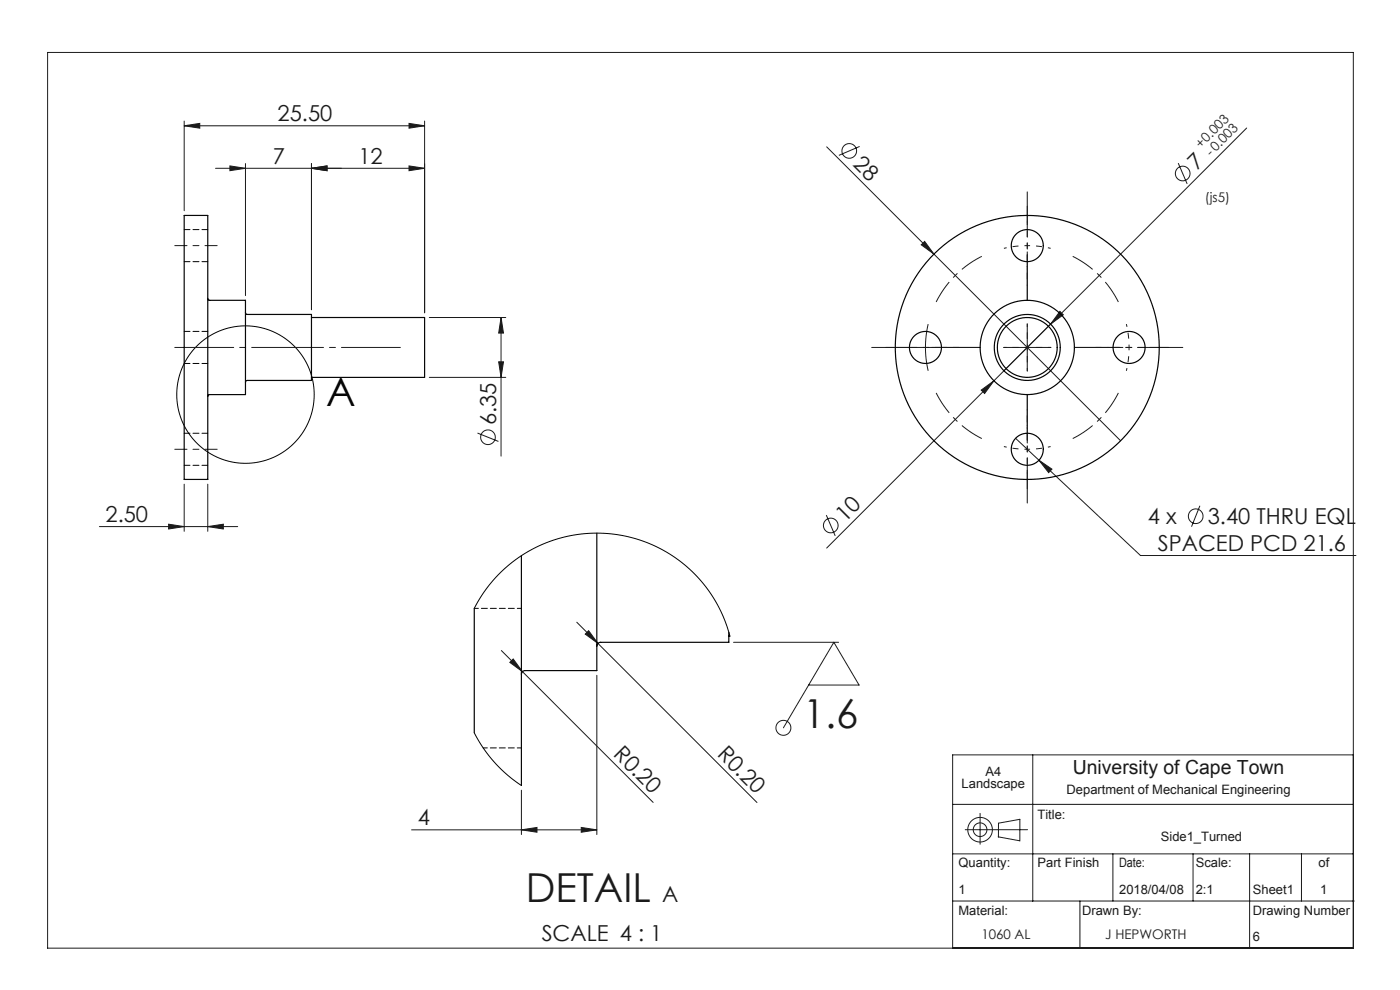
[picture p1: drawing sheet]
<svg xmlns="http://www.w3.org/2000/svg" width="297mm" height="210mm" viewBox="0 0 297 210" stroke-linecap="round" stroke-linejoin="round" font-family="sans-serif">
<g fill="none" stroke="#191924" stroke-width=".21">
<path d="M10.1 11.1h277v190h-277zM39.1 26.7l3.3-.5v1zM39.1 25.7v19M39.1 26.7h51M45.7 35.7h44.4M48.8 35.2l3.3 .5-3.3 .5zM52.1 34.7v28M66.1 35.7l3.3-.5v1zM66.1 34.7v31M86.8 35.2l3.3 .5-3.3 .5zM86.8 26.2l3.3 .5-3.3 .5zM90.1 25.7v40.7"/>
<path d="M175.4 31.1l22.7 22.8M182.4 31.1l-4.4 1.9M250 34.6l1.8 4.4M264.5 27.2l-53.6 53.6M195.4 51.9l.8-.7 1.9 2.7zM198.1 53.9l39.6 39.6M91.1 67.4h16.2M105.8 76.7h1l-.5 3.4zM106.3 67.4v29.4M106.3 67.4l.5 3.3h-1zM191.3 73.7h10M196.9 68.7a21.6 21.6 0 0 0 0 10"/>
<path d="M212.9 73.7h10M217.9 68.7v10M224.9 66.1l.7 .7-2.7 2zM91.1 80.1h16.2M101.3 91.9l4.4 1.7M208.2 82.7l2.7-1.9-2 2.7zM210.9 80.8l-35.5 35.5M215.4 93l5 4.6M220.4 97.6l2.8 1.9-.7 .8zM220.4 97.6l21.5 20.2h45.8M21.1 111.7h29.3M35.8 111.2l3.3 .5-3.3 .5z"/>
<path d="M39.1 102.7v10M44.1 111.7l3.3-.5v1zM44.1 102.7v10M175.3 109.3l1.9 4.4M254.6 107.3l-1.8 4.4M106.4 138l4.4 4.5M122.4 132l4.4 4.5M124.2 134.5l.7-.7 1.9 2.7zM126.8 136.5l33.8 33.7M155.6 136.2h22.3M108.2 140.5l.7-.7 1.9 2.7zM110.8 142.5l27.8 27.7"/>
<path d="M126.6 143.2v33.8M171.5 145.3h10.7l-5.3-9.1-10.7 18.2M87.3 176h39.3M110.6 176l3.3-.5v1zM110.6 167.6v9.4M123.3 175.5l3.3 .5-3.3 .5zM202.1 170.6h85M204.8 176h13.2M207.9 172.5v6.6M211.8 177.5l4.5 .8M211.8 177.5v-2.9l4.6-.8v4.6M219.1 160.1v31"/>
<path d="M287.1 160.1h-85v41M202.1 191.1h85.2M202.1 181.1h85M229.1 191.1v10M236.1 181.1v10M253.1 181.1v10M265.1 181.1v20M276.1 181.1v10"/>
<circle cx="180.2" cy="32" r="1.56"/>
<circle cx="250.9" cy="36.8" r="1.56"/>
<circle cx="103.5" cy="92.7" r="1.56"/>
<circle cx="176.2" cy="111.5" r="1.56"/>
<circle cx="253.7" cy="109.5" r="1.56"/>
<circle cx="166.2" cy="154.4" r="1.59"/>
<circle cx="207.9" cy="176" r="1.45"/>
<circle cx="207.9" cy="176" r="2.61"/>
</g>
<circle cx="52.1" cy="83.7" r="14.6" fill="none" stroke="#000" stroke-width=".21"/>
<path d="M217.9 52.1l-2.5 .1-2.4 .5M217.9 52.1l2.5 .1 2.5 .5M239.5 73.7l-.1-2.5-.4-2.5M239.5 73.7l-.1 2.5-.4 2.5M217.9 95.3l2.5-.1 2.5-.5M217.9 95.3l-2.5-.1-2.4-.5" fill="none" stroke="#191924" stroke-width=".21" stroke-dasharray="15.2 1.3 1.3 1.3" stroke-dashoffset="14.6" stroke-linecap="butt"/>
<path d="M208.3 54.4a21.6 21.6 0 0 0-9.7 9.7M237.3 64.1a21.6 21.6 0 0 0-9.7-9.7M198.6 83.3a21.6 21.6 0 0 0 9.7 9.7M227.6 93a21.6 21.6 0 0 0 9.7-9.7" fill="none" stroke="#191924" stroke-width=".21" stroke-dasharray="15.2 1.3 1.3 1.3" stroke-dashoffset="10.2" stroke-linecap="butt"/>
<path d="M217.9 47.1v-3.4M217.9 57.1v3.4M191.3 73.7h-3.4M201.3 73.7h3.4M234.5 73.7h-3.4M244.5 73.7h3.4M217.9 90.3v-3.4M217.9 100.3v3.4" fill="none" stroke="#191924" stroke-width=".21" stroke-dasharray="15.2 1.3 1.3 1.3"/>
<path d="M217.9 52.1v-5M217.9 52.1v5M217.9 73.7v-5M217.9 73.7h-5M217.9 73.7v5M217.9 73.7h5M239.5 73.7h5M239.5 73.7h-5M217.9 95.3v5M217.9 95.3v-5" fill="none" stroke="#191924" stroke-width=".21" stroke-dasharray="15.2 1.3 1.3 1.3" stroke-dashoffset="14.6"/>
<path d="M207.9 73.7h-10.2M217.9 63.7v-10.3M227.9 73.7h10.3M217.9 83.7v10.3" fill="none" stroke="#191924" stroke-width=".21" stroke-dasharray="15.2 1.3 1.3 1.3" stroke-dashoffset="12"/>
<path d="M207.9 73.7h-23M217.9 63.7v-23M227.9 73.7h23M217.9 83.7v23" fill="none" stroke="#191924" stroke-width=".21" stroke-dasharray="15.2 1.3 1.3 1.3" stroke-dashoffset="5.6"/>
<path d="M37.1 73.7h47.8" fill="none" stroke="#191924" stroke-width=".21" stroke-dasharray="15.2 1.3 1.3 1.3" stroke-dashoffset="2.7"/>
<path d="M37.1 52.1h9M37.1 95.3h9" fill="none" stroke="#191924" stroke-width=".21" stroke-dasharray="15.2 1.3 1.3 1.3" stroke-dashoffset="12.6"/>
<g fill="#191924">
<path d="M195.4 51.9l.8-.7 1.9 2.7z"/>
<path d="M224.9 66.1l.7 .7-2.7 2z"/>
<path d="M208.2 82.7l2.7-1.9-2 2.7z"/>
<path d="M86.8 35.2l3.3 .5-3.3 .5zM66.1 35.7l3.3-.5v1z"/>
<path d="M39.1 26.7l3.3-.5v1zM86.8 26.2l3.3 .5-3.3 .5zM35.8 111.2l3.3 .5-3.3 .5zM44.1 111.7l3.3-.5v1zM48.8 35.2l3.3 .5-3.3 .5zM66.1 35.7l3.3-.5v1zM220.4 97.6l2.1 2.7 .7-.8zM110.6 176l3.3-.5v1zM123.3 175.5l3.3 .5-3.3 .5z"/>
<path d="M106.3 67.4l.5 3.3h-1zM105.8 76.7h1l-.5 3.4z"/>
<path d="M124.9 133.8l-.7 .7 2.6 2zM108.2 140.5l2.6 2-1.9-2.7z"/>
</g>
<g fill="none" stroke="#000" stroke-width=".25">
<path d="M39.1 45.7h5v56h-5zM44.1 63.3l.1 .3 .3 .1h7.6v20h-7.6l-.3 .1-.1 .3M52.1 66.3l.1 .3 .3 .1h13.6v14h-13.6l-.3 .1-.1 .3M66.1 67.4h24v12.7h-24M110.6 117.9v48.7M126.6 113.1v29.1h-15.2a.8 .8 0 0 0-.8 .8M100.6 129v26.4M154.6 134.1v2.1h-27.2a.8 .8 0 0 0-.8 .8M154.6 134.9h.2"/>
<circle cx="217.9" cy="52.1" r="3.4"/>
<circle cx="196.3" cy="73.7" r="3.4"/>
<circle cx="217.9" cy="73.7" r="10"/>
<circle cx="217.9" cy="73.7" r="6.4"/>
<circle cx="217.9" cy="73.7" r="28"/>
<circle cx="217.9" cy="73.7" r="7"/>
<circle cx="239.5" cy="73.7" r="3.4"/>
<circle cx="217.9" cy="95.3" r="3.4"/>
</g>
<path d="M39.1 55.5h5M44.1 48.7h-5M39.1 77.1h5M44.1 70.3h-5M39.1 98.7h5M44.1 91.9h-5" fill="none" stroke="#000" stroke-width=".21" stroke-dasharray="1.3 .6"/>
<path d="M100.6 129l2.3-3.7 2.9-3.5 3.2-2.8 3.7-2.4 4.2-1.8 4.1-1.2 4.3-.5 4.5 .2 4.3 .8 4 1.4 4.1 2.1 3.4 2.5 3.1 3.1 2.7 3.6 2 3.9 1.4 4.2M100.6 155.4l1.9 3.2 2.4 3.1 2.8 2.7 2.9 2.2" fill="none" stroke="#000" stroke-width=".21"/>
<path d="M100.6 129h10M110.6 158.6h-8.1" fill="none" stroke="#000" stroke-width=".21" stroke-dasharray="1.3 .6" stroke-dashoffset=".4"/>
<text font-size="8.5" x="69.2" y="86.1">A</text>
<g font-size="8.5" fill="#191924">
<text x="170.4" y="154.5">1.6</text>
<text x="111.6" y="191.4">DETAIL</text>
</g>
<g font-size="4.7" fill="#191924">
<text x="58.9" y="25.7">25.50</text>
<text x="57.9" y="34.7">7</text>
<text x="76" y="34.7">12</text>
<text x="180.8" y="35" transform="rotate(45 180.8 35)">28</text>
<text x="253.9" y="36.2" transform="rotate(-45 253.9 36.2)">7</text>
<text x="105.2" y="90.2" transform="rotate(-90 105.2 90.2)">6.35</text>
<text x="22.4" y="110.7">2.50</text>
<text x="179.3" y="110.9" transform="rotate(-45 179.3 110.9)">10</text>
<text x="243.5" y="111.2">4 x</text>
<text x="256.2" y="111.2">3.40 THRU EQL</text>
<text x="245.6" y="116.8">SPACED PCD 21.6</text>
<text x="130" y="160.2" transform="rotate(45 130 160.2)">R0.20</text>
<text x="152" y="160.2" transform="rotate(45 152 160.2)">R0.20</text>
<text x="88.6" y="175">4</text>
<text x="140.4" y="191.4">A</text>
<text x="114.9" y="199.6">SCALE 4 : 1</text>
</g>
<text font-size="4.1" fill="#191924" x="227.6" y="164.3">University of Cape Town</text>
<g font-size="2.8" fill="#191924">
<text x="254.8" y="31.6" transform="rotate(-45 254.8 31.6)">+0.003</text>
<text x="257" y="33.2" transform="rotate(-45 257 33.2)">-0.003</text>
<text x="255.6" y="42.7">(js5)</text>
<text x="208.2" y="199.1">1060 AL</text>
<text x="234.5" y="199.1">J HEPWORTH</text>
</g>
<g font-size="2.7" fill="#191924">
<text x="204" y="167.2">Landscape</text>
<text x="209.1" y="164.6">A4</text>
<text x="220.1" y="173.7">Title:</text>
<text x="226.3" y="168.5">Department of Mechanical Engineering</text>
<text x="246.3" y="178.4">Side1_Turned</text>
<text x="203.3" y="184">Quantity:</text>
<text x="220.1" y="184">Part Finish</text>
<text x="237.4" y="184">Date:</text>
<text x="253.7" y="184">Scale:</text>
<text x="279.7" y="184">of</text>
<text x="203.3" y="189.6">1</text>
<text x="237.4" y="189.6">2018/04/08</text>
<text x="253.7" y="189.6">2:1</text>
<text x="265.8" y="189.6">Sheet1</text>
<text x="280.1" y="189.6">1</text>
<text x="203.3" y="194.1">Material:</text>
<text x="229.6" y="194.1">Drawn By:</text>
<text x="265.8" y="194.1">Drawing Number</text>
<text x="265.8" y="199.6">6</text>
</g>
</svg>
